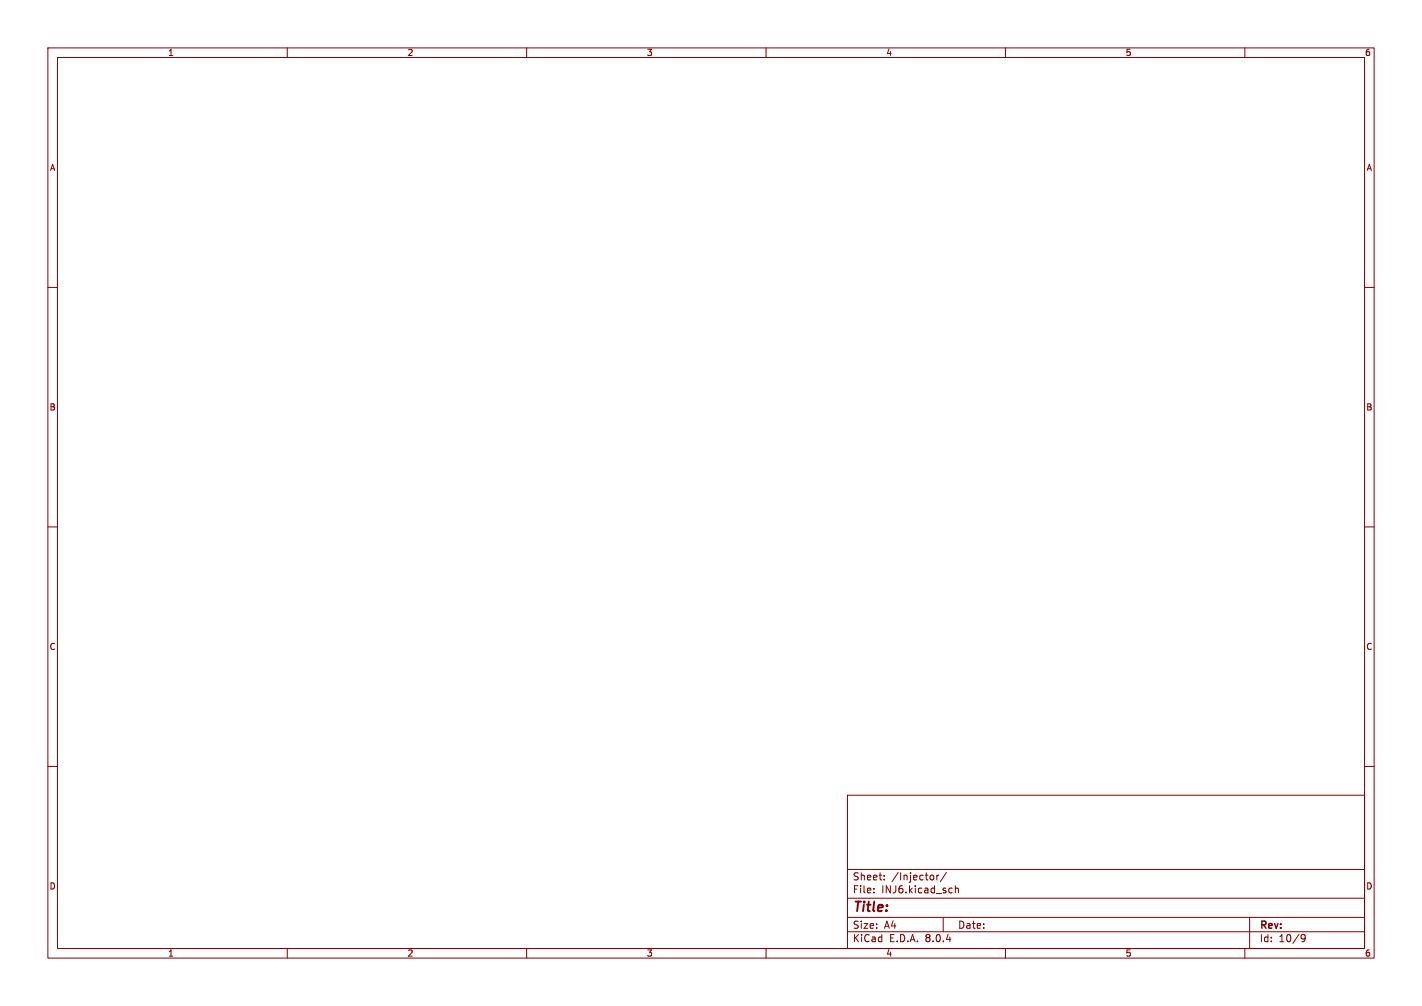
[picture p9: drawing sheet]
<svg xmlns="http://www.w3.org/2000/svg" width="297mm" height="210mm" viewBox="0 0 297 210" stroke-linecap="round" stroke-linejoin="round" font-family="sans-serif">
<g fill="none" stroke="#840000" stroke-width=".21">
<path d="M10 10h277v190h-277zM12 12h273v186h-273zM60 10v2M110 10v2M160 10v2M210 10v2M260 10v2M10 60h2M285 60h2M10 110h2M285 110h2M10 160h2"/>
<path d="M285 160h2M177 166h108v32h-108zM60 198v2M110 198v2M160 198v2M177 194.5h108M177 191.5h108M177 187.5h108M177 181.5h108M182.5 186.3v.1M182.5 185.5v.1M184.7 183.6v.1"/>
<path d="M184.7 182.8v.1M195 182.8v.8M195.7 182.7v1M196.1 182.7l-.4 .3M197 191.5v3M197.7 182.1l-1.3 2M198.7 185.4l.2 .1M198.9 186.3l-.2 .1M199.5 184.9v1.5M199.5 185.5l.2-.1 .4 .1 .1 .9M210 198v2M260 198v2"/>
<path d="M261 191.5v6.5M271.7 195.4l.3-.3 .5 .1a.99 .99 0 0 1-.3 1.4h-.3M271.7 195.7l.3 .3h.5l.1-.3"/>
</g>
<text font-size="2.8" fill="#840000" x="178" y="190.9">Title:</text>
<g font-size="2.1" fill="#840000">
<text x="178" y="184">Sheet:</text>
<text x="186.2" y="184">/Injector/</text>
<text x="178" y="186.7">File:</text>
<text x="184.1" y="186.7">INJ6.kicad_sch</text>
<text x="178" y="196.9">KiCad</text>
<text x="178" y="194.1">Size:</text>
<text x="184.7" y="194.1">A4</text>
<text x="185.7" y="196.9">E.D.A.</text>
<text x="193.3" y="196.9">8.0.4</text>
<text x="200" y="194.1">Date:</text>
<text x="263" y="194.3">Rev:</text>
<text x="263" y="196.9">Id:</text>
<text x="267.1" y="196.9">10/9</text>
</g>
<g font-size="1.8" fill="#840000">
<text x="35" y="11.9">1</text>
<text x="85" y="11.9">2</text>
<text x="135" y="11.9">3</text>
<text x="185" y="11.9">4</text>
<text x="235" y="11.9">5</text>
<text x="285" y="11.9">6</text>
<text x="10.3" y="35.9">A</text>
<text x="285.3" y="35.9">A</text>
<text x="10.3" y="85.9">B</text>
<text x="285.3" y="85.9">B</text>
<text x="10.3" y="135.9">C</text>
<text x="285.3" y="135.9">C</text>
<text x="10.3" y="185.9">D</text>
<text x="285.3" y="185.9">D</text>
<text x="35" y="199.9">1</text>
<text x="85" y="199.9">2</text>
<text x="135" y="199.9">3</text>
<text x="185" y="199.9">4</text>
<text x="235" y="199.9">5</text>
<text x="285" y="199.9">6</text>
</g>
</svg>
